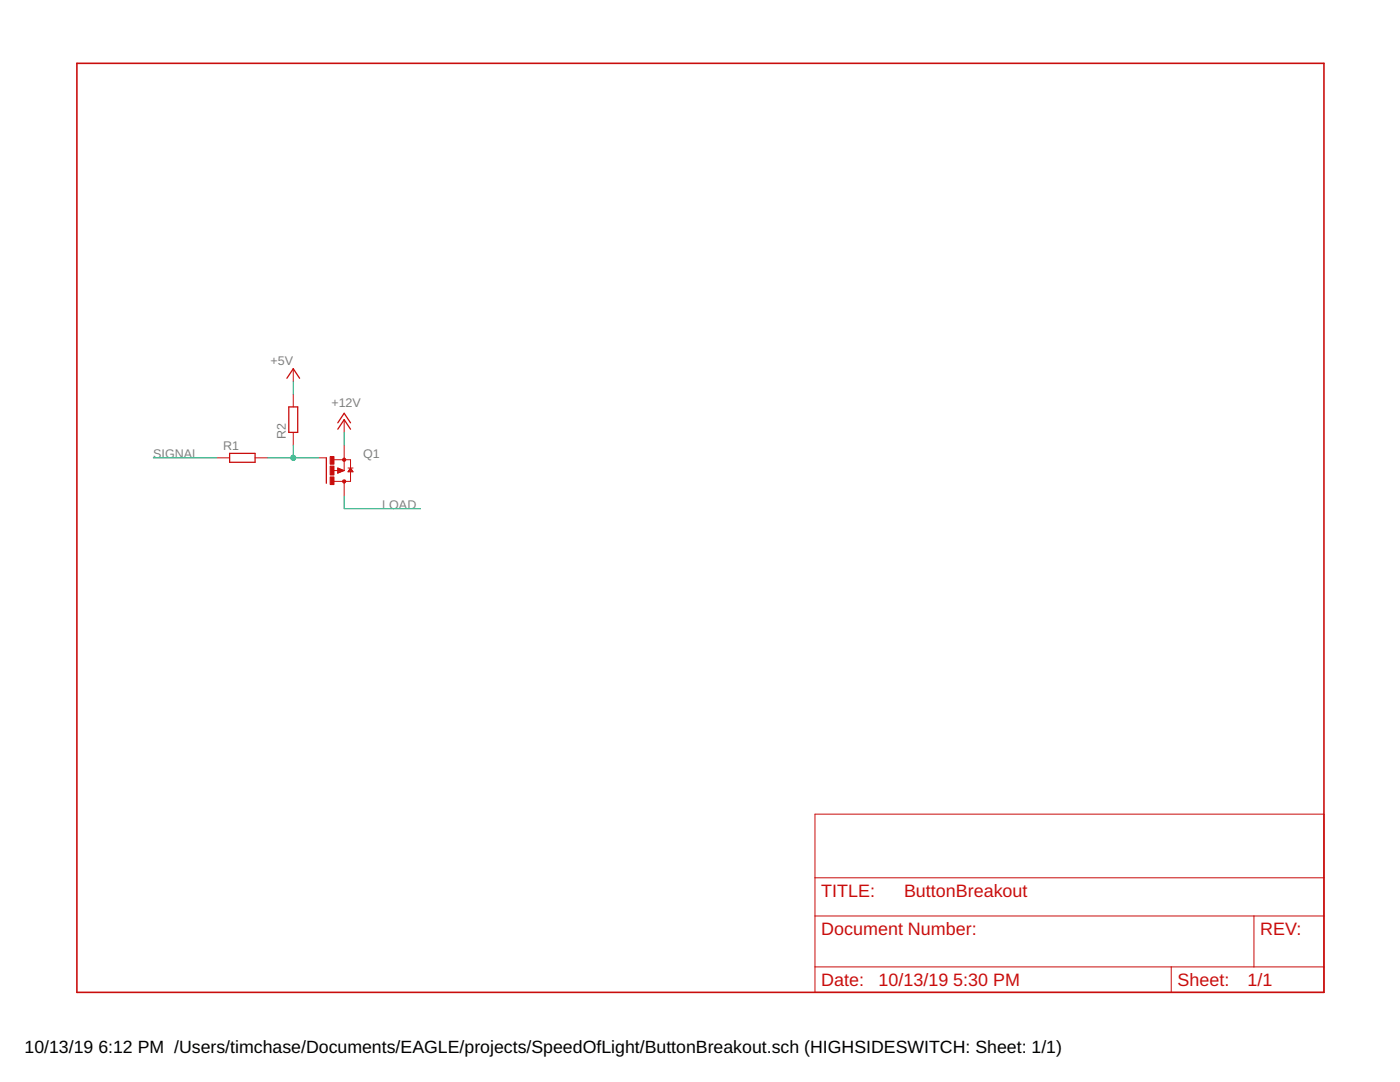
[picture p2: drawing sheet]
<svg xmlns="http://www.w3.org/2000/svg" width="279mm" height="216mm" viewBox="0 0 279 216" stroke-linecap="round" stroke-linejoin="round" font-family="sans-serif">
<path d="M15.3 12.6h248.9v185.4h-248.9z" fill="none" stroke="#c90d0c" stroke-width=".32"/>
<g fill="none" stroke="#c90d0c" stroke-width=".2">
<path d="M58.5 73.6v2.5M58.5 78.7v2.5M43.3 91.4h2.5M50.9 91.4h2.5M58.5 86.3v2.5M63.6 91.4h1.5M66.5 93.9h2.2M66.7 91.7h3.3v1.7M67.4 94.4h.1M67.4 94.3h.3M67.4 94.2h.6M67.4 94h.9"/>
<path d="M67.4 93.8h1M67.4 93.7h.7M67.4 93.6h.4M67.4 93.5h.1M68.7 83.7v2.6M68.7 88.8v5.1M68.7 96.1v2.9M68.7 93.9l-1.3-.5v1M68.7 93.9l-1.3 .5M69.4 93.4h1.1M69.5 94h.9M69.6 93.9h.7"/>
<path d="M69.7 93.8h.5M69.7 93.7h.4M69.8 93.6h.3M69.9 93.5h.1M70 94v2.1h-3.3M70 93.4l.5 .7h-1.1zM162.6 162.5h101.6v35.5h-101.6zM162.6 175.2h101.6M162.6 182.8h101.6M162.6 192.9h101.6M233.7 192.9v5.1M250.3 182.8v10.1"/>
</g>
<path d="M57.3 75.5l1.2-1.9 1.3 1.9M45.8 90.5h5.1v1.7h-5.1zM57.6 81.2h1.8v5.1h-1.8zM65.1 91.4v5M67.4 85.6l1.3-1.9 1.3 1.9M67.4 84.4l1.3-1.9 1.3 1.9" fill="none" stroke="#c90d0c" stroke-width=".25"/>
<g fill="#c90d0c" stroke="#c90d0c" stroke-width=".2">
<circle cx="68.7" cy="91.7" r=".33"/>
<circle cx="68.7" cy="96.1" r=".33"/>
</g>
<g fill="#c90d0c" stroke="#c90d0c" stroke-width=".2">
<path d="M65.9 95.2h.8v1.5h-.8z"/>
<path d="M65.9 91.1h.8v1.5h-.8z"/>
<path d="M65.9 93h.8v1.8h-.8z"/>
</g>
<path d="M58.5 76.1v2.6M30.6 91.4h12.7M53.4 91.4h10.2M58.5 88.8v2.6M68.7 86.3v2.5M68.7 99v2.5h15.2" fill="none" stroke="#0dab76" stroke-width=".2"/>
<circle cx="58.5" cy="91.4" r=".51" fill="#0dab76" stroke="#0dab76" stroke-width=".2"/>
<g font-size="3.6" fill="#c90d0c">
<text x="163.9" y="179">TITLE:</text>
<text x="180.4" y="179">ButtonBreakout</text>
<text x="163.9" y="186.6">Document Number:</text>
<text x="251.5" y="186.6">REV:</text>
<text x="163.9" y="196.7">Date:</text>
<text x="175.3" y="196.7">10/13/19</text>
<text x="190.3" y="196.7">5:30 PM</text>
<text x="235" y="196.7">Sheet:</text>
<text x="249" y="196.7">1/1</text>
</g>
<g font-size="3.5">
<text x="4.9" y="210">10/13/19</text>
<text x="19.6" y="210">6:12 PM /Users/timchase/Documents/EAGLE/projects/SpeedOfLight/ButtonBreakout.sch (HIGHSIDESWITCH: Sheet: 1/1)</text>
</g>
<g font-size="2.5" fill="#808080">
<text x="54" y="72.8">+5V</text>
<text x="66.1" y="81.2">+12V</text>
<text x="44.6" y="89.9">R1</text>
<text x="57" y="87.6" transform="rotate(-90 57 87.6)">R2</text>
<text x="30.6" y="91.4">SIGNAL</text>
<text x="72.5" y="91.4">Q1</text>
<text x="76.3" y="101.5">LOAD</text>
</g>
</svg>
